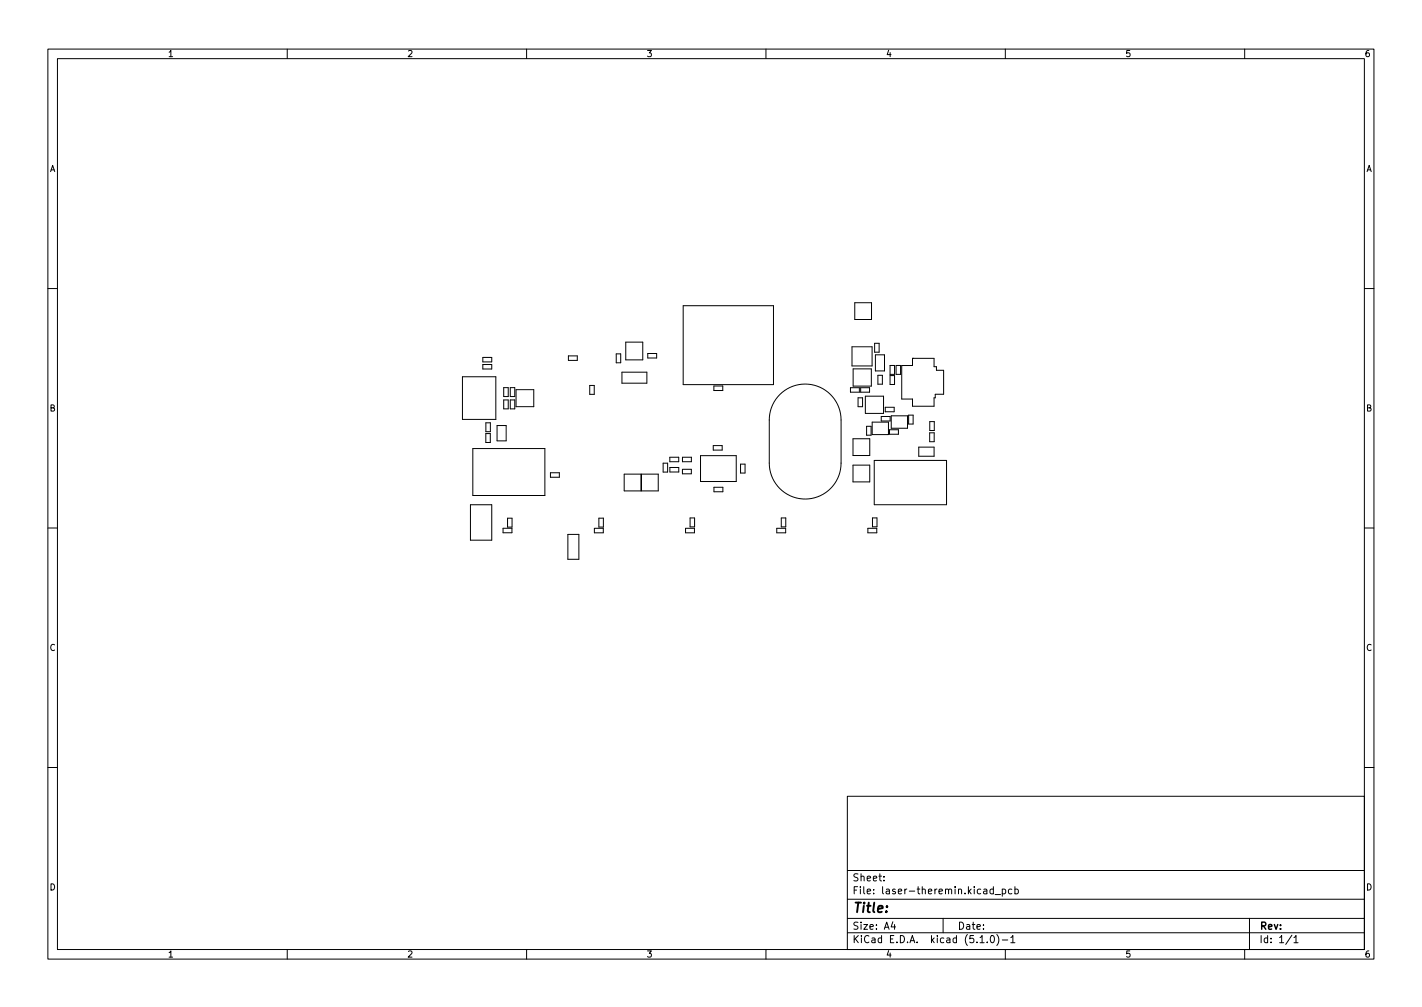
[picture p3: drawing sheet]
<svg xmlns="http://www.w3.org/2000/svg" width="297mm" height="210mm" viewBox="0 0 297 210" stroke-linecap="round" stroke-linejoin="round" font-family="sans-serif">
<g fill="none" stroke="#000" stroke-width=".21">
<path d="M10 10.2h277v190.1h-277zM12 12.2h273v186.1h-273zM60 10.2v2M110 10.2v2M160 10.2v2M210 10.2v2M260 10.2v2M10 60.2h2M96.6 78.7h7v8.9h-7zM100.9 74.6h1.8v1h-1.8zM100.9 76.1h1.8v.9h-1.8zM118.7 74.3h1.9v.9h-1.9z"/>
<path d="M128.7 73.9h1v1.8h-1zM129.9 77.7h5.2v2.3h-5.2zM130.7 71.4h3.6v3.7h-3.6zM135.3 73.8h1.9v.9h-1.9zM142.7 63.8h18.9v16.5h-18.9zM178 72.4h4.2v4h-4.2zM178.2 77h3.8v3.6h-3.8zM178.6 63.2h3.4v3.5h-3.4zM182.7 71.7h.9v1.8h-.9zM182.9 74.1h1.9v3.3h-1.9zM183.4 78.4h.9v1.8h-.9zM185.9 76.3h1v1.9h-1z"/>
<path d="M185.9 78.4h1v1.9h-1zM187.2 76.3h.9v1.9h-.9zM188.4 76.3h2.2v-1.5h4.5v1.8h.5v.7h1.5v5h-1.7v.8h-.3v1.7h-4.5v-1.5h-2.2zM190.6 74.8h.1M285 60.2h2M98.8 93.7h15v9.8h-15zM101.5 90.5h.9v1.9h-.9zM101.5 88.3h.9v1.8h-.9zM103.8 88.8h1.9v3.2h-1.9zM105.2 80.9h1v1.9h-1zM105.2 83.5h1v1.9h-1zM106.6 80.9h.9v1.9h-.9z"/>
<path d="M106.6 83.5h.9v1.9h-.9zM107.8 81.4h3.7v3.5h-3.7zM115 98.7h1.8v.9h-1.8zM123.2 80.5h.9v1.8h-.9zM130.4 99h3.5v3.5h-3.5zM134 99h3.5v3.5h-3.5zM138.5 96.7h1v1.9h-1zM139.9 95.5h1.9v.9h-1.9zM139.9 97.6h1.9v.9h-1.9zM142.5 98h1.9v.9h-1.9zM142.6 95.5h1.8v.9h-1.8zM146.3 95.1h7.5v5.4h-7.5z"/>
<path d="M149 93h1.9v1h-1.9zM149.1 80.6h1.9v.9h-1.9zM154.7 96.9h.9v1.9h-.9zM162.9 82.4a7.5 7.5 0 0 1 8.2-1.6 7.5 7.5 0 0 1 4.6 6.9v9a7.5 7.5 0 0 1-7.5 7.5 7.5 7.5 0 0 1-7.5-7.5v-9a7.5 7.5 0 0 1 2.2-5.3zM177.6 80.9h1.9v1h-1.9zM178.2 97.1h3.5v3.5h-3.5zM178.2 91.6h3.5v3.5h-3.5zM179.2 83.1h1v1.8h-1zM179.8 80.9h1.8v1h-1.8zM180.8 82.7h3.8v3.6h-3.8zM181 89h1v1.9h-1zM182.2 88.1h3.4v2.6h-3.4z"/>
<path d="M182.6 96.1h15.1v9.3h-15.1zM184.1 87h1.8v.9h-1.8zM184.9 85h1.9v1h-1.9zM185.8 89.7h1.9v1h-1.9zM186.2 86.8h3.4v2.6h-3.4zM189.8 86.7h.9v1.8h-.9zM191.9 93.4h3.2v1.9h-3.2zM194.2 90.4h.9v1.8h-.9zM194.2 88h1v1.9h-1zM10 110.2h2M98.3 105.4h4.4v7.4h-4.4zM105.1 110.3h1.8v.9h-1.8z"/>
<path d="M106 108.2h1v1.9h-1zM118.6 111.6h2.3v5.2h-2.3zM124.2 110.3h1.8v.9h-1.8zM125.1 108.2h.9v1.8h-.9zM143.2 110.3h1.9v.9h-1.9zM144.2 108.1h.9v1.9h-.9zM149.1 101.7h1.9v1h-1.9zM162.3 110.3h1.8v.9h-1.8zM163.2 108.1h.9v1.9h-.9zM181.3 110.3h1.8v.9h-1.8zM182.3 108.1h.9v1.9h-.9zM285 110.2h2"/>
<path d="M10 160.2h2M177 166.3h108v32h-108zM285 160.2h2M60 198.3v2M110 198.3v2M160 198.3v2M177 194.8h108M177 191.8h108M177 187.8h108M177 181.8h108M184.6 183.8v.1M184.6 183v.1"/>
<path d="M186.5 192.5l-.4 1h1M186.9 193v1M197 191.8v3M204.7 195.8l.4-.5v1.5M204.7 196.8h.9M206.2 196.7v.1M207 195.5l.2-.2a.8 .8 0 0 1 .5 .8 .8 .8 0 0 1-.5 .7l-.2-.1-.1-.4zM207.5 185.7l-.4-.1-.3 .3 .1 .7h.6M207.5 185.1v1.5M207.9 186.8h1.1M208.2 195.1a1.72 1.72 0 0 1 0 2.3M209.4 185.7l.4-.1 .3 .3-.2 .7h-.5"/>
<path d="M209.4 196.3h1.1M209.4 185.6v1.5M210 198.3v2M211.1 195.8l.5-.5v1.5M211.1 196.8h.9M211.4 185.7l-.5-.1-.3 .3 .2 .7h.6M212 185.7l.4-.1 .3 .3-.1 .7h-.6M212 185.1v1.5M260 198.3v2M261 191.8v6.5M269.9 195.3l-1.3 1.9M270.3 195.8l.4-.5v1.5"/>
<path d="M270.3 196.8h.8"/>
</g>
<text font-size="2.8" x="178" y="190.6">Title:</text>
<g font-size="2.1">
<text x="178" y="184">Sheet:</text>
<text x="178" y="186.7">File: laser-theremin.kicad_pcb</text>
<text x="178" y="196.9">KiCad E.D.A. kicad (5.1.0)-1</text>
<text x="178" y="194.1">Size: A4</text>
<text x="200" y="194.1">Date:</text>
<text x="263" y="194.1">Rev:</text>
<text x="263" y="196.9">Id: 1/1</text>
</g>
<g font-size="1.8">
<text x="35" y="11.9">1</text>
<text x="85" y="11.9">2</text>
<text x="135" y="11.9">3</text>
<text x="185" y="11.9">4</text>
<text x="235" y="11.9">5</text>
<text x="285" y="11.9">6</text>
<text x="10.3" y="35.9">A</text>
<text x="285.3" y="35.9">A</text>
<text x="10.3" y="85.9">B</text>
<text x="285.3" y="85.9">B</text>
<text x="10.3" y="135.9">C</text>
<text x="285.3" y="135.9">C</text>
<text x="10.3" y="185.9">D</text>
<text x="285.3" y="185.9">D</text>
<text x="35" y="199.9">1</text>
<text x="85" y="199.9">2</text>
<text x="135" y="199.9">3</text>
<text x="185" y="199.9">4</text>
<text x="235" y="199.9">5</text>
<text x="285" y="199.9">6</text>
</g>
</svg>
